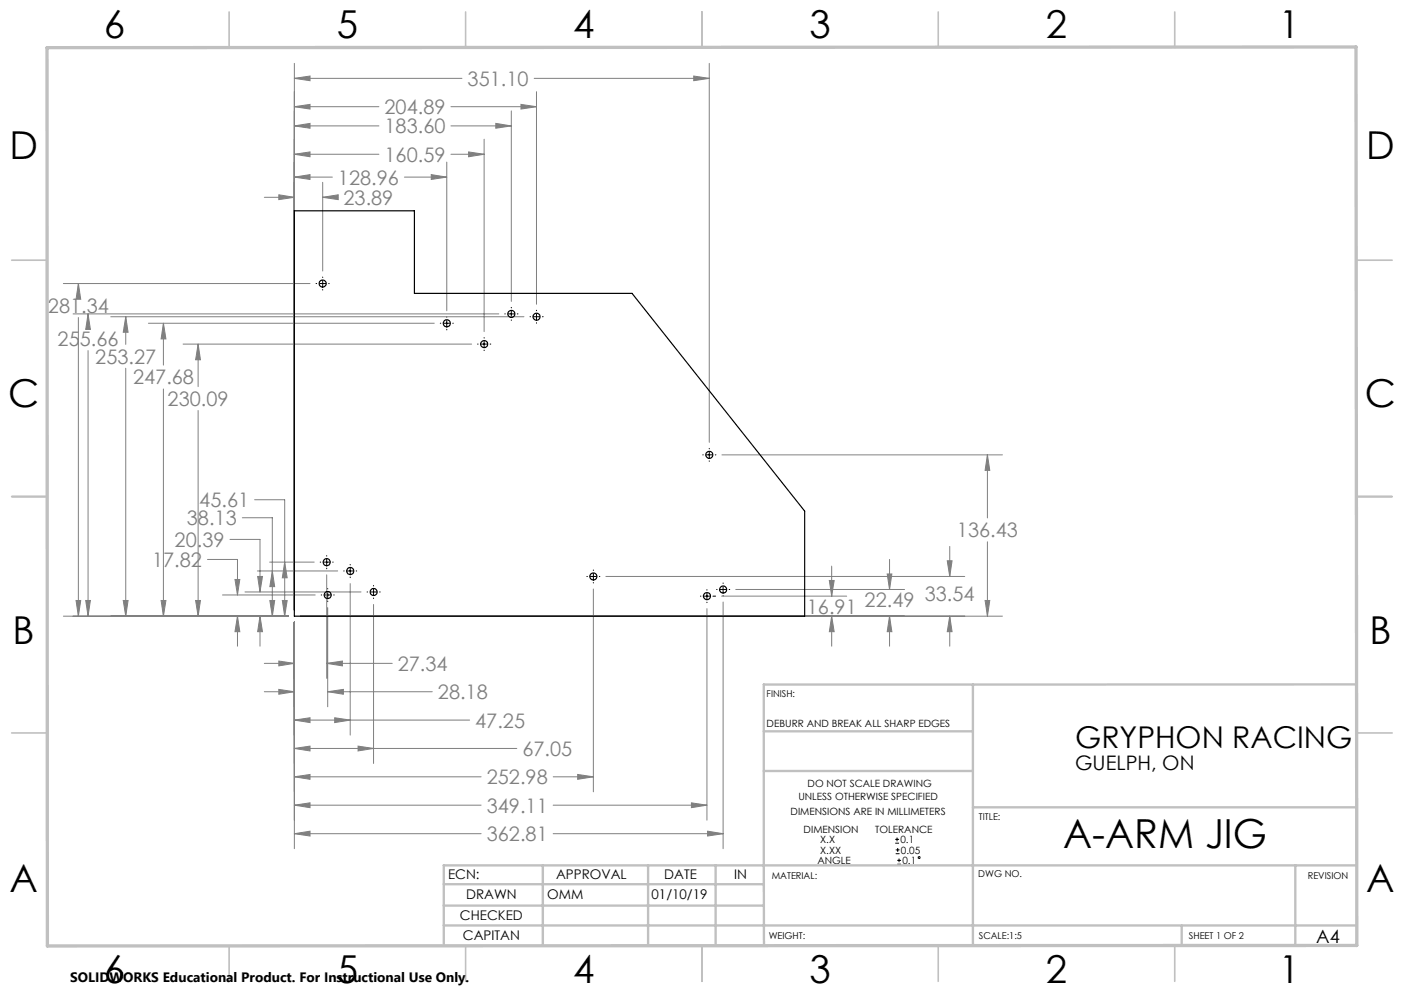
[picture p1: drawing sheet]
<svg xmlns="http://www.w3.org/2000/svg" width="297mm" height="210mm" viewBox="0 0 297 210" stroke-linecap="round" stroke-linejoin="round" font-family="sans-serif">
<g fill="none" stroke="#000" stroke-width=".21">
<path d="M66.9 60h.1M67.6 60h1.3M68.3 58.6v.1M68.3 59.3v1.3M69.5 60h.1M68.3 61.2v.1M93.1 68.4h.1M93.9 68.4h1.2M94.5 67v.1M94.5 67.7v1.3M94.5 69.6v.2M95.8 68.4h.1"/>
<path d="M101 72.8h.1M101.8 72.8h1.2M102.4 71.4v.1M102.4 72.1v1.3M102.4 74v.1M103.7 72.8h.1M106.8 66.4h.1M107.5 66.4h1.3M108.2 65v.1M108.2 65.7v1.3M108.2 67.7v.1M109.4 66.4h.2"/>
<path d="M112.1 67h.1M112.9 67h1.2M113.5 65.6v.1M113.5 66.3v1.3M113.5 68.3v.1M114.8 67h.1M148.7 96.2h.1M149.4 96.2h1.3M150 94.8v.1M150 95.6v1.2M150 97.5v.1M151.3 96.2h.1"/>
<path d="M67.7 118.9h.1M68.5 118.9h1.2M69.1 117.5v.1M69.1 118.2v1.3M70.4 118.9h.1M74.1 119.4v.1M67.9 125.8h.2M68.7 125.8h1.3M69.1 120.1v.2M69.3 124.5v.1M69.3 125.2v1.3M69.3 127.1v.1"/>
<path d="M70.6 125.8h.1M72.7 120.7h.1M73.4 120.7h1.3M74.1 120.1v1.3M74.1 122v.2M75.4 120.7h.1M77.6 125.2h.2M78.4 125.2h1.3M79 123.8v.1M79 124.6v1.2M79 126.5v.1M80.3 125.2h.1"/>
<path d="M124.1 121.9h.1M124.9 121.9h1.3M125.5 120.5v.1M125.5 121.3v1.2M125.5 123.2v.1M126.8 121.9h.1M148.2 126.1h.1M148.9 126.1h1.3M149.5 124.7v.1M149.5 125.4v1.3M149.5 127.3v.2M150.8 126.1h.6"/>
<path d="M151.6 124.7h.1M152.3 124.7h1.3M153 123.3v.1M153 124v1.3M153 125.9v.1M154.2 124.7h.2M189.4 178.3h.8M189.4 177.5h.8M189.5 179.7h.8M189.8 177.1v.8M189.9 179.3v.9M189.5 180.5h.8"/>
<path d="M189.8 182.8h.8M189.8 182h.8M190.2 181.6v.7"/>
<circle cx="194.4" cy="181.3" r=".19"/>
</g>
<g fill="none" stroke="#808080" stroke-width=".21">
<path d="M62.3 16.6l3.3-.5v1zM62.3 13.4v115.6M62.3 16.6h35.4M113 16.6h37M113.5 19.4v44.9M146.8 16.1l3.2 .5-3.2 .5zM150 13.4v80.1M62.3 37.5l3.3-.6v1.1zM62.3 32.6l3.3-.5v1.1zM62.3 26.6l3.3-.5v1zM62.3 22.6l3.3-.5v1zM62.3 37.5h8"/>
<path d="M62.3 32.6h17.9M62.3 26.6h17.9M62.3 22.6h17.9M68.3 38.6v18.7M85.5 37.5h9M91.2 36.9l3.3 .6-3.3 .5zM94.5 34.3v31.4M95.4 32.6h7M95.4 26.6h12.8M95.4 22.6h18.1M99.1 32.1l3.3 .5-3.3 .6zM102.4 29.4v40.7"/>
<path d="M104.9 26.1l3.3 .5-3.3 .5zM108.2 23.5v40.2M110.2 22.1l3.3 .5-3.3 .5zM13.4 60h52.2M16.6 60l.5 3.3h-1zM16.6 60v2.1M55.9 41.7h6.4M59 41.2l3.3 .5-3.3 .5zM68.3 41.7l3.2-.5v1zM68.3 41.7h3.2M15.5 66.4h90M16.6 67.2v63.1"/>
<path d="M18.6 66.4l.5 3.3h-1zM18.6 66.4v2.7M18.6 74.1v56.2M23.4 67h87.4M26.6 67l.5 3.3h-1zM26.6 67v5.8M26.6 77.9v52.4M31.4 68.4h60.5M34.6 68.4l.5 3.3h-1zM34.6 68.4v8.8M38.7 72.8h61.1M41.9 72.8l.5 3.3h-1z"/>
<path d="M41.9 72.8v9M34.6 82.3v48M41.9 86.8v43.5M152.7 96.2h59.4M208.9 96.2l.5 3.3h-1zM208.9 96.2v13.3M43.9 118.3h6.3v7.5M48.6 114.1h6.4v11.1M51.3 109.5h6.3v20.8M53.9 105.7h6.3v24.6M57 118.9h9.5M60.2 118.9l.5 3.3h-1z"/>
<path d="M175.9 119.7v6.4M188.2 118.3v6.4M200.4 118.6h1l-.5 3.3zM200.9 115.6v6.3M208.9 114.6v15.7M13.4 130.3h47.6M16.1 127h1l-.5 3.3zM18.1 127h1l-.5 3.3zM26.1 127h1l-.5 3.3zM34.1 127h1l-.5 3.3zM41.4 127h1l-.5 3.3zM47.1 125.8h19.6"/>
<path d="M49.7 122.5h1l-.5 3.3zM50.2 130.3l.5 3.3h-1zM50.2 130.3v6.4M51.8 125.2h24.6M54.4 120.7h17M54.5 121.9h1l-.5 3.3zM55 130.3l.5 3.3h-1zM55 130.3v6.4M57.1 127h1l-.5 3.3zM57.6 120.7l.5 3.4h-1zM59 139.8l3.3 .5-3.3 .5zM59.7 127h1l-.5 3.3z"/>
<path d="M62.3 131.6v47.9M63.5 130.3h148.6M69.1 121.6v21.9M69.3 128.5v21M74.1 123.4v32.1M79 127.8v33.7M125.5 124.6v42.9M128.2 121.9h75.9M149.5 128.7v44.8M152.6 126.1h26.5M153 127.3v52.2M155.6 124.7h35.7"/>
<path d="M175.4 122.8h1.1l-.6 3.3zM175.9 130.3l.6 3.3h-1.1zM175.9 130.3v6.4M187.7 121.4h1l-.5 3.3zM188.2 130.3l.5 3.3h-1zM188.2 130.3v6.4M200.9 130.3l.5 3.3h-1zM200.9 130.3v6.4M208.4 127h1l-.5 3.3zM55.9 146.3h6.4M55.9 140.3h6.4M59 145.8l3.3 .5-3.3 .5z"/>
<path d="M62.3 158.3l3.3-.5v1zM62.3 152.3l3.3-.5v1zM62.3 158.3h47M62.3 152.3h37M69.1 140.3l3.3-.5v1zM69.1 140.3h13.9M69.3 146.3l3.3-.5v1zM69.3 146.3h22.1M70.8 151.8l3.3 .5-3.3 .5zM75.7 157.8l3.3 .5-3.3 .5zM62.3 164.3l3.3-.5v1zM62.3 170.3l3.3-.5v1z"/>
<path d="M62.3 176.3l3.3-.5v1zM62.3 164.3h39.5M62.3 170.3h39.5M62.3 176.3h39.5M117 164.3h8.5M117 170.3h32.5M117 176.3h36M122.2 163.8l3.3 .5-3.3 .5zM146.3 169.8l3.2 .5-3.2 .5zM149.7 175.8l3.3 .5-3.3 .5z"/>
</g>
<g fill="none" stroke="#c0c0c0" stroke-width=".35">
<path d="M48.5 2.5v7.5M98.5 2.5v7.5M148.5 2.5v7.5M198.5 2.5v7.5M248.5 2.5v7.5M2.5 55h7.5M287 55h7.5M2.5 105h7.5M287 105h7.5M2.5 155h7.5M287 155h7.5M48.5 200v7.5"/>
<path d="M98.5 200v7.5M148.5 200v7.5M198.5 200v7.5M248.5 200v7.5"/>
</g>
<g fill="none" stroke="#c0c0c0" stroke-width=".5">
<path d="M161.6 154.6h44.2M205.8 144.8v55.2M287 144.7l-125.4 .1v55.2M161.6 163h44.2M205.8 170.7h81.2M93.9 195.7h193.1M93.9 191.5h67.7M93.9 187h67.7M114.8 183v17M137.1 183v17M151.4 183v17M250 195.8v4.2"/>
<path d="M274 183v16.9M287 183h-193.1v17"/>
</g>
<path d="M9.9 10.1l276.9-.2 .2 190-277 .2z" fill="none" stroke="#c0c0c0" stroke-width=".7"/>
<path d="M59 145.8l3.3 .5-3.3 .5zM69.3 146.3l3.3-.5v1zM62.3 158.3l3.3-.5v1zM75.7 157.8l3.3 .5-3.3 .5zM62.3 152.3l3.3-.5v1zM70.8 151.8l3.3 .5-3.3 .5zM59 139.8l3.3 .5-3.3 .5zM69.1 140.3l3.3-.5v1zM62.3 164.3l3.3-.5v1zM122.2 163.8l3.3 .5-3.3 .5zM62.3 170.3l3.3-.5v1zM146.3 169.8l3.2 .5-3.2 .5zM62.3 176.3l3.3-.5v1zM149.7 175.8l3.3 .5-3.3 .5zM59 41.2l3.3 .5-3.3 .5zM68.3 41.7l3.2-.5v1zM62.3 37.5l3.3-.6v1.1zM91.2 36.9l3.3 .6-3.3 .5zM62.3 32.6l3.3-.5v1.1zM99.1 32.1l3.3 .5-3.3 .6zM62.3 26.6l3.3-.5v1zM104.9 26.1l3.3 .5-3.3 .5zM62.3 22.6l3.3-.5v1zM110.2 22.1l3.3 .5-3.3 .5zM62.3 16.6l3.3-.5v1zM146.8 16.1l3.2 .5-3.2 .5zM50.2 130.3l.5 3.3h-1zM49.7 122.5h1l-.5 3.3zM55 130.3l.5 3.3h-1zM54.5 121.9h1l-.5 3.3zM57.1 127h1l-.5 3.3zM57.6 120.7l.5 3.4h-1zM59.7 127h1l-.5 3.3zM60.2 118.9l.5 3.3h-1zM175.9 130.3l.6 3.3h-1.1zM175.4 122.8h1.1l-.6 3.3zM188.2 130.3l.5 3.3h-1zM187.7 121.4h1l-.5 3.3zM200.9 130.3l.5 3.3h-1zM200.4 118.6h1l-.5 3.3zM208.4 127h1l-.5 3.3zM208.9 96.2l.5 3.3h-1zM41.4 127h1l-.5 3.3zM41.9 72.8l.5 3.3h-1zM34.1 127h1l-.5 3.3zM34.6 68.4l.5 3.3h-1zM26.1 127h1l-.5 3.3zM26.6 67l.5 3.3h-1zM18.1 127h1l-.5 3.3zM18.6 66.4l.5 3.3h-1zM16.1 127h1l-.5 3.3zM16.6 60l.5 3.3h-1z" fill="#808080"/>
<g fill="none" stroke="#000" stroke-width=".25">
<path d="M62.3 44.6h25.4v17.4h46l36.5 46.1v22.2h-107.9z"/>
<circle cx="68.2" cy="60" r=".75"/>
<circle cx="94.5" cy="68.4" r=".75"/>
<circle cx="102.4" cy="72.8" r=".75"/>
<circle cx="108.2" cy="66.4" r=".75"/>
<circle cx="113.5" cy="67" r=".75"/>
<circle cx="150.1" cy="96.2" r=".75"/>
<circle cx="69.1" cy="118.9" r=".74"/>
<circle cx="69.3" cy="125.9" r=".74"/>
<circle cx="74.1" cy="120.8" r=".75"/>
<circle cx="79" cy="125.2" r=".74"/>
<circle cx="125.5" cy="121.9" r=".74"/>
<circle cx="149.6" cy="126.1" r=".75"/>
<circle cx="153" cy="124.7" r=".74"/>
</g>
<text font-size="8.5" x="224.9" y="179.3">A-ARM JIG</text>
<g font-size="8.1">
<text x="22" y="8">6</text>
<text x="71.2" y="8">5</text>
<text x="121.2" y="8">4</text>
<text x="171.3" y="8">3</text>
<text x="221.3" y="8">2</text>
<text x="270.5" y="8">1</text>
<text x="2" y="33.6">D</text>
<text x="289" y="33.6">D</text>
<text x="1.7" y="86.1">C</text>
<text x="288.7" y="86.1">C</text>
<text x="2.7" y="136.1">B</text>
<text x="289.7" y="136.1">B</text>
<text x="2" y="188.6">A</text>
<text x="289" y="188.6">A</text>
<text x="22" y="208">6</text>
<text x="71.2" y="208">5</text>
<text x="121.2" y="208">4</text>
<text x="171.3" y="208">3</text>
<text x="221.3" y="208">2</text>
<text x="270.5" y="208">1</text>
</g>
<text font-size="6.3" x="227.4" y="158.2">GRYPHON RACING</text>
<g font-size="4.2" fill="#808080">
<text x="98.9" y="18.1">351.10</text>
<text x="81.3" y="28.2">183.60</text>
<text x="81.3" y="24.1">204.89</text>
<text x="81.3" y="34.2">160.59</text>
<text x="71.5" y="39">128.96</text>
<text x="72.7" y="43.3">23.89</text>
<text x="10.1" y="66.2">281.34</text>
<text x="12.2" y="73.2">255.66</text>
<text x="20.2" y="76.9">253.27</text>
<text x="28.1" y="81.3">247.68</text>
<text x="35.5" y="85.9">230.09</text>
<text x="42.2" y="107.3">45.61</text>
<text x="39.5" y="111.1">38.13</text>
<text x="202.4" y="113.6">136.43</text>
<text x="32.2" y="119.9">17.82</text>
<text x="36.9" y="115.7">20.39</text>
<text x="170.7" y="129.8">16.91</text>
<text x="182.9" y="128.5">22.49</text>
<text x="195.6" y="127.1">33.54</text>
<text x="84.2" y="141.9">27.34</text>
<text x="92.6" y="147.9">28.18</text>
<text x="100.5" y="153.9">47.25</text>
<text x="110.5" y="159.9">67.05</text>
<text x="103" y="165.9">252.98</text>
<text x="103" y="171.9">349.11</text>
<text x="103" y="177.9">362.81</text>
</g>
<text font-size="4.2" x="227.4" y="162.8">GUELPH, ON</text>
<text font-size="3.9" x="278.4" y="199.3">A4</text>
<text font-size="2.9" x="14.9" y="207.6">SOLIDWORKS Educational Product. For Instructional Use Only.</text>
<g font-size="2.8">
<text x="94.8" y="185.9">ECN:</text>
<text x="117.6" y="185.9">APPROVAL</text>
<text x="140.5" y="185.9">DATE</text>
<text x="155.3" y="185.9">IN</text>
<text x="98.6" y="190.2">DRAWN</text>
<text x="115.8" y="190.2">OMM</text>
<text x="137.8" y="190.2">01/10/19</text>
<text x="97.3" y="194.5">CHECKED</text>
<text x="97.9" y="198.9">CAPITAN</text>
</g>
<g font-size="2.1">
<text x="162.2" y="153.7">DEBURR AND BREAK ALL SHARP EDGES</text>
<text x="170.8" y="166.4">DO NOT SCALE DRAWING</text>
<text x="167.2" y="172.4">DIMENSIONS ARE IN MILLIMETERS</text>
<text x="168.9" y="169.2">UNLESS OTHERWISE SPECIFIED</text>
<text x="170" y="176.1">DIMENSION</text>
<text x="173.5" y="178.3">X.X</text>
<text x="185.2" y="176.1">TOLERANCE</text>
<text x="190.5" y="178.3">0.1</text>
<text x="172.9" y="182.7">ANGLE</text>
<text x="173.5" y="180.5">X.XX</text>
<text x="190.6" y="180.5">0.05</text>
<text x="190.9" y="182.7">0.1</text>
</g>
<g font-size="2">
<text x="162.2" y="147.5">FINISH:</text>
<text x="207.1" y="173.3">TITLE:</text>
<text x="163.3" y="185.9">MATERIAL:</text>
<text x="207" y="185.5">DWG NO.</text>
<text x="276.7" y="185.9">REVISION</text>
<text x="162.6" y="198.5">WEIGHT:</text>
<text x="207.1" y="198.6">SCALE:1:5</text>
<text x="251.5" y="198.6">SHEET 1 OF 2</text>
</g>
</svg>
